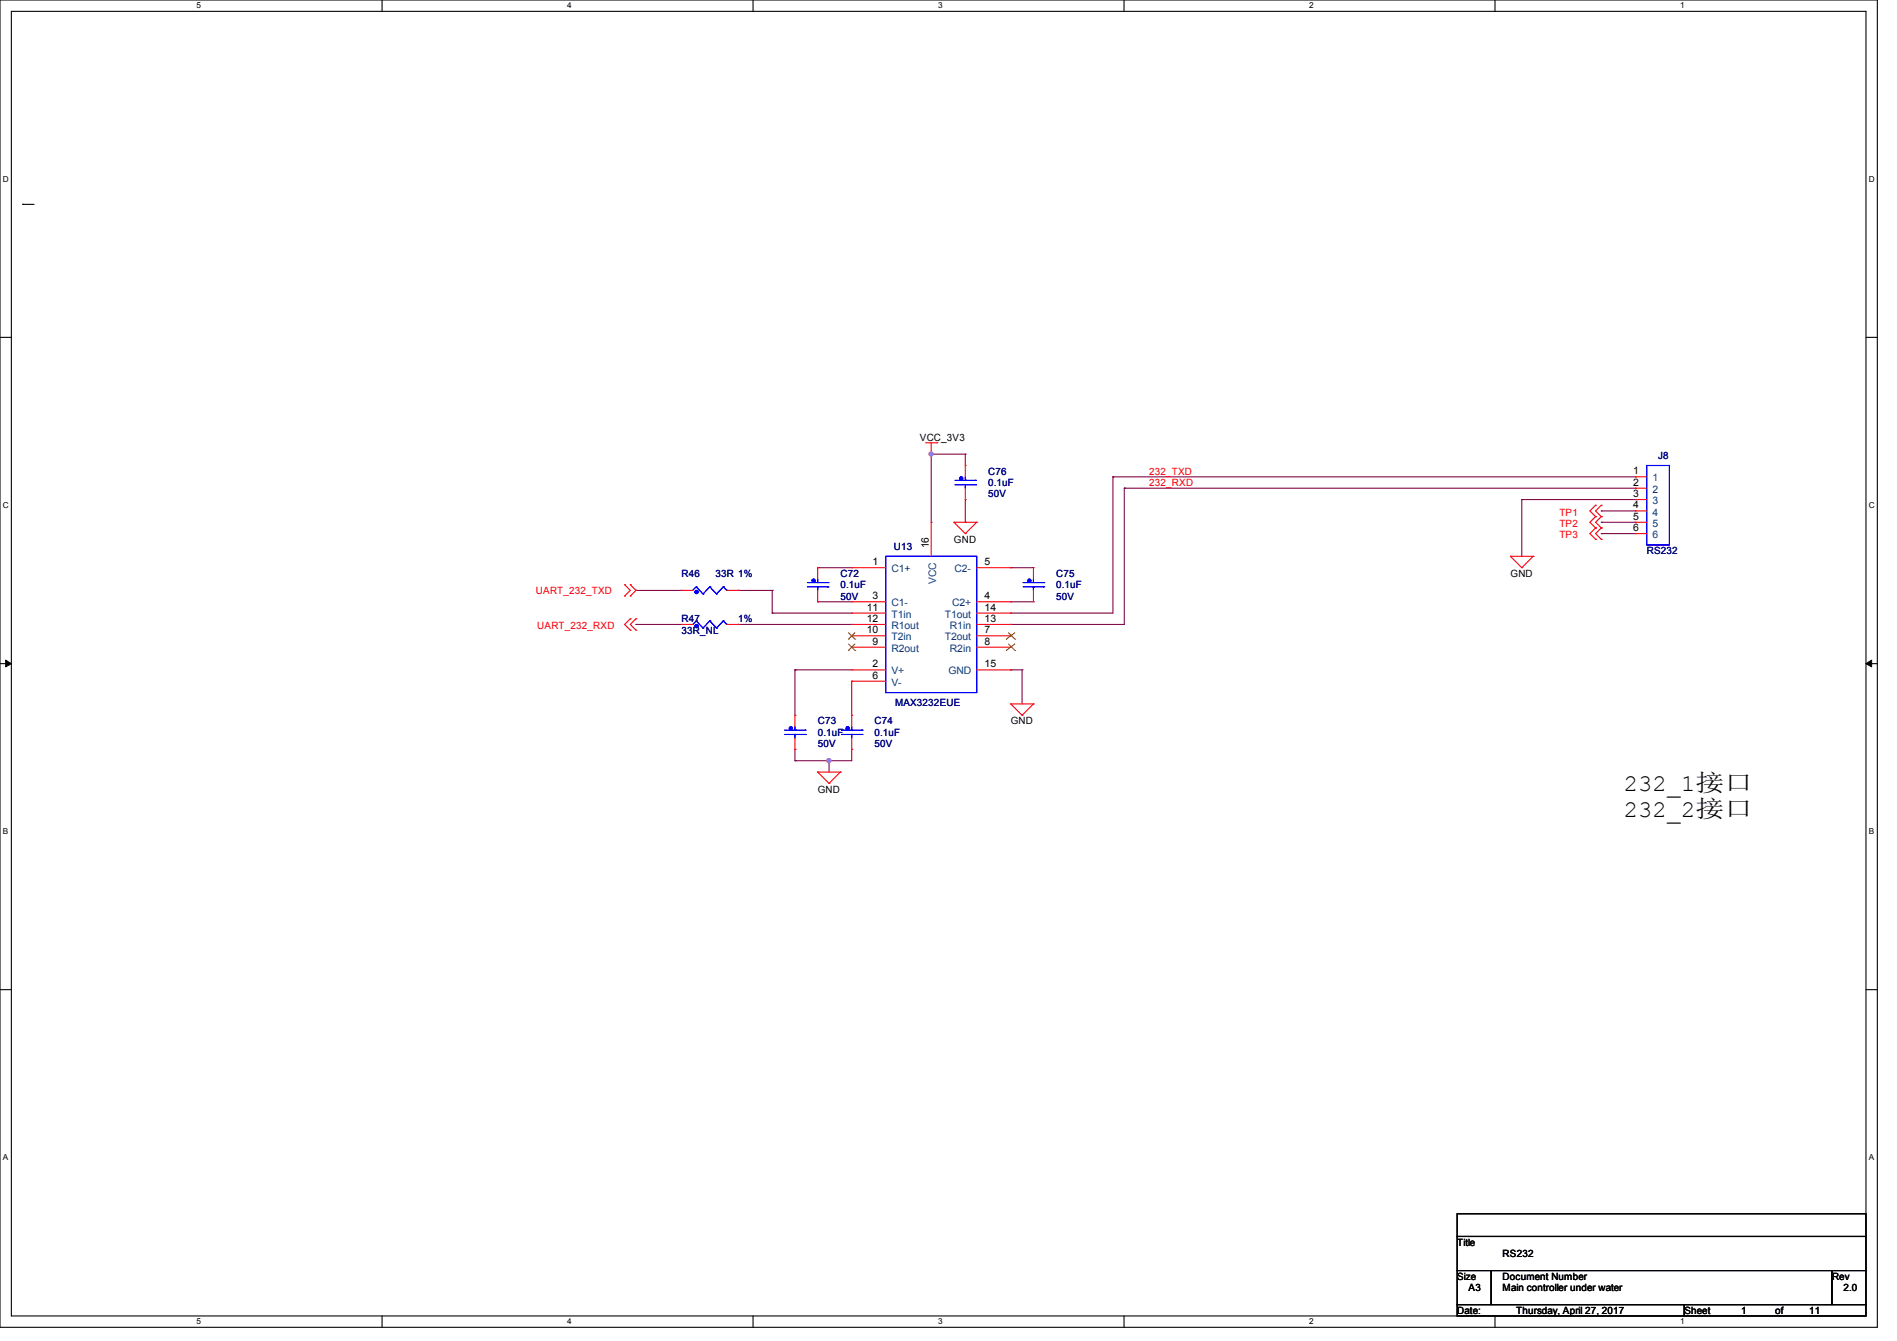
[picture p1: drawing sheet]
<svg xmlns="http://www.w3.org/2000/svg" width="297mm" height="210mm" viewBox="0 0 297 210" stroke-linecap="round" stroke-linejoin="round" font-family="sans-serif">
<path d="M0 0h293.9v207.9h-293.9zM1.8 1.8h290.3v204.3h-290.3z" fill="none" stroke="#000" stroke-width=".17"/>
<g fill="#fff">
<path d="M30.8 .2h.7v1.4h-.7z"/>
<path d="M30.8 206.2h.7v1.4h-.7z"/>
</g>
<path d="M59.8 0v1.8M59.8 206.1v1.8" fill="none" stroke="#000" stroke-width=".17"/>
<g fill="#fff">
<path d="M88.8 .2h.7v1.4h-.7z"/>
<path d="M88.8 206.2h.7v1.4h-.7z"/>
</g>
<path d="M117.9 0v1.8M117.9 206.1v1.8" fill="none" stroke="#000" stroke-width=".17"/>
<g fill="#fff">
<path d="M146.9 .2h.7v1.4h-.7z"/>
<path d="M146.9 206.2h.7v1.4h-.7z"/>
</g>
<path d="M176 0v1.8M176 206.1v1.8" fill="none" stroke="#000" stroke-width=".17"/>
<g fill="#fff">
<path d="M205 .2h.7v1.4h-.7z"/>
<path d="M205 206.2h.7v1.4h-.7z"/>
</g>
<path d="M234.1 0v1.8M234.1 206.1v1.8" fill="none" stroke="#000" stroke-width=".17"/>
<g fill="#fff">
<path d="M263.1 .2h.6v1.4h-.6z"/>
<path d="M263.1 206.2h.6v1.4h-.6z"/>
<path d="M.5 27.3h.9v1.4h-.9z"/>
<path d="M292.6 27.3h.9v1.4h-.9z"/>
<path d="M.5 78.4h.9v1.4h-.9z"/>
<path d="M292.6 78.4h.9v1.4h-.9z"/>
</g>
<path d="M0 52.8h1.8M292.1 52.8h1.8" fill="none" stroke="#000" stroke-width=".17"/>
<g fill="#fff">
<path d="M.5 129.5h.8v1.4h-.8z"/>
<path d="M292.6 129.5h.8v1.4h-.8z"/>
</g>
<path d="M0 103.9h1.8M292.1 103.9h1.8" fill="none" stroke="#000" stroke-width=".17"/>
<path d="M.9 103.4l.9 .5-.9 .5zM292.1 103.9l.9-.5v1z" fill="#000" stroke="#000" stroke-width=".16"/>
<g fill="#fff">
<path d="M.5 180.5h.8v1.4h-.8z"/>
<path d="M292.6 180.5h.8v1.4h-.8z"/>
</g>
<path d="M3.6 32h.1M3.6 32h1.7M0 155h1.8M292.1 155h1.8M228.1 190.1h64v3.5h-64zM228.1 193.6h64v5.4h-64zM228.1 199h5.4v5.3h-5.4zM233.5 199h53.3v5.3h-53.3zM286.8 199h5.3v5.3h-5.3zM228.1 204.3h35.6v1.8h-35.6zM263.7 204.3h28.4v1.8h-28.4z" fill="none" stroke="#000" stroke-width=".17"/>
<g fill="none" stroke="#800040" stroke-width=".17">
<path d="M145.8 71.1h.1M145.8 71.1h5.3M145.8 71.1v10.7M151.1 71.1h.1M151.1 71.1v1.8M151.1 78.2v3.6M174.2 74.7h.1M174.2 74.7v21.3h-16M174.2 74.7h81.8M176 76.5h.1M176 76.5v21.3h-17.8M176 76.5h80"/>
<path d="M238.3 78.2h.1M238.3 78.2h17.7M238.3 78.2v8.9M99.6 97.8h.1M99.6 92.5h.1M99.6 97.8h7.1M99.6 92.5h7.1M115.6 97.8h.1M115.6 92.5h.1M115.6 97.8h17.7M115.6 92.5h5.3M120.9 92.5h.1"/>
<path d="M120.9 96h.1M120.9 92.5v3.5M120.9 96h12.4M128 88.9h.1M128 94.2h.1M128 88.9h5.3M128 94.2h5.3M151.1 81.8h.1M158.2 88.9h.1M158.2 94.2h.1M158.2 96h.1M158.2 97.8h.1"/>
<path d="M158.2 88.9h3.6M158.2 94.2h3.6M250.7 80h.1M250.7 81.8h.1M250.7 83.6h.1M250.7 80h5.3M250.7 81.8h5.3M250.7 83.6h5.3M124.5 104.9h.1M124.5 117.3h.1M124.5 119.1h.1M124.5 104.9h8.8"/>
<path d="M124.5 104.9v7.1M124.5 117.3v1.8M129.8 119.1h.1M129.8 119.1v1.8M133.3 106.7h.1M133.3 117.3h.1M133.3 106.7v5.3M133.3 117.3v1.8h-8.8M158.2 104.9h.1M158.2 104.9h1.8M160 104.9h.1M160 104.9v5.3"/>
</g>
<g fill="#f0f" stroke="#f0f" stroke-width=".17">
<circle cx="129.8" cy="119.1" r=".32"/>
<circle cx="145.8" cy="71.1" r=".32"/>
</g>
<g fill="none" stroke="#f00" stroke-width=".17">
<path d="M144.9 69.3h1.8M145.8 71.1h.1M145.8 69.3v1.8M146.7 69.3h.1M151.1 72.9h.1M151.1 78.2h.1M151.1 72.9v1.8M151.1 76.5v1.7M249.8 79.1h.1M249.8 79.1l-.9 .9 .9 .9M250.7 79.1h.1M250.7 79.1l-.9 .9 .9 .9"/>
<path d="M256 74.7h.1M256 76.5h.1M256 78.2h.1M256 74.7h1.8M256 76.5h1.8M256 78.2h1.8M97.8 93.3h.1M97.8 91.6h.1M97.8 91.6l.9 .9-.9 .8M98.7 91.6h.1M98.7 93.3h.1M98.7 96.9h.1"/>
<path d="M98.7 98.7h.1M98.7 91.6l.9 .9-.9 .8M98.7 96.9l-.9 .9 .9 .9M99.6 96.9h.1M99.6 98.7h.1M99.6 96.9l-.9 .9 .9 .9M106.7 97.8h.1M106.7 92.5h.1M106.7 97.8h1.8M106.7 92.5h1.8M113.8 97.8h1.8M113.8 92.5h1.8"/>
<path d="M115.6 97.8h.1M115.6 92.5h.1M128 88.9h.1M128 94.2h.1M128 88.9v1.8M128 92.5v1.7M133.3 88.9h.1M133.3 94.2h.1M133.3 96h.1M133.3 97.8h.1M133.3 99.6h.1M133.3 97.8h5.4"/>
<path d="M133.3 88.9h5.4M133.3 94.2h5.4M133.3 96h5.4M133.3 99.6h5.4M145.8 81.8h.1M145.8 81.8v5.3M149.4 81.8h.1M149.4 81.8h3.5M149.4 81.8l1.7 1.8M151.1 83.6h.1M152.9 81.8h.1M152.9 81.8l-1.8 1.8"/>
<path d="M152.9 97.8h5.3M152.9 88.9h5.3M152.9 94.2h5.3M152.9 96h5.3M152.9 99.6h5.3M158.2 99.6h.1M158.2 97.8h.1M158.2 96h.1M158.2 94.2h.1M158.2 88.9h.1M161.8 88.9h.1M161.8 94.2h.1"/>
<path d="M161.8 88.9v1.8M161.8 92.5v1.7M236.5 87.1h.1M236.5 87.1h3.5M236.5 87.1l1.8 1.8M238.3 88.9h.1M240 87.1h.1M240 87.1l-1.7 1.8M249.8 80.9h.1M249.8 82.7h.1M249.8 84.5h.1M249.8 80.9l-.9 .9 .9 .9"/>
<path d="M249.8 82.7l-.9 .9 .9 .9M250.7 80.9h.1M250.7 82.7h.1M250.7 84.5h.1M250.7 80.9l-.9 .9 .9 .9M250.7 82.7l-.9 .9 .9 .9M256 80h.1M256 81.8h.1M256 83.6h.1M256 81.8h1.8M256 80h1.8M256 83.6h1.8"/>
<path d="M124.5 112h.1M124.5 117.3h.1M124.5 112v1.8M124.5 115.6v1.7M133.3 112h.1M133.3 117.3h.1M133.3 104.9h.1M133.3 101.3h.1M133.3 106.7h.1M133.3 112v1.8M133.3 115.6v1.7M133.3 104.9h5.4"/>
<path d="M133.3 101.3h5.4M133.3 106.7h5.4M152.9 104.9h5.3M152.9 101.3h5.3M158.2 110.2h.1M158.2 104.9h.1M158.2 101.3h.1M158.2 110.2h3.6M158.2 110.2l1.8 1.8M160 112h.1M161.8 110.2h.1M161.8 110.2l-1.8 1.8"/>
<path d="M128 120.9h.1M128 120.9h3.6M128 120.9l1.8 1.8M129.8 122.7h.1M131.6 120.9h.1M131.6 120.9l-1.8 1.8"/>
</g>
<g fill="none" stroke="#00f" stroke-width=".17">
<path d="M149.5 75.9h3.2M149.5 75.2h3.2M151.1 75.9h.1M151.1 75.2h.1M151.1 74.7v.5M151.1 75.9v.6M152.7 75.9h.1M152.7 75.2h.1M257.8 72.9h3.6v12.4h-3.6zM109 97.2h.1M109 91.9h.1M109 97.2l-.5 .6"/>
<path d="M109 97.2l1.1 1.1M109 91.9l-.5 .6M109 91.9l1.1 1.1M110.1 98.3h.1M110.1 93h.1M111.1 97.2h.1M111.1 91.9h.1M111.1 97.2l-1 1.1M111.1 97.2l1.1 1.1M111.1 91.9l-1 1.1M111.1 91.9l1.1 1.1M112.2 98.3h.1"/>
<path d="M112.2 93h.1M113.2 97.2h.1M113.2 91.9h.1M113.2 97.2l-1 1.1M113.2 97.2l.6 .6M113.2 91.9l-1 1.1M113.2 91.9l.6 .6M113.8 97.8h.1M113.8 92.5h.1M126.4 91.9h3.2M126.4 91.2h3.2M128 91.9h.1"/>
<path d="M128 91.2h.1M128 90.7v.5M128 91.9v.6M129.6 91.9h.1M129.6 91.2h.1M138.7 87.1h14.2v21.4h-14.2zM160.2 91.9h3.2M160.2 91.2h3.2M161.8 91.9h.1M161.8 91.2h.1M161.8 90.7v.5M161.8 91.9v.6"/>
<path d="M163.4 91.9h.1M163.4 91.2h.1M122.9 115h3.2M122.9 114.3h3.2M124.5 115h.1M124.5 114.3h.1M124.5 113.8v.5M124.5 115v.6M126.1 115h.1M126.1 114.3h.1M131.7 115h3.3M131.7 114.3h3.3"/>
<path d="M133.3 115h.1M133.3 114.3h.1M133.3 113.8v.5M133.3 115v.6M135 115h.1M135 114.3h.1"/>
</g>
<g fill="#00f" stroke="#00f" stroke-width=".17">
<circle cx="132.7" cy="114" r=".25"/>
<circle cx="123.8" cy="114" r=".25"/>
<circle cx="127.4" cy="90.9" r=".25"/>
<circle cx="161.2" cy="90.9" r=".25"/>
<circle cx="150.5" cy="74.9" r=".25"/>
<circle cx="109.1" cy="98" r=".25"/>
<circle cx="109.1" cy="92.7" r=".25"/>
</g>
<g fill="none" stroke="#804000" stroke-width=".16">
<path d="M132.8 99.1l1.1 1M133.9 99.1l-1.1 1M157.9 99.1l1 1M158.9 99.1l-1.4 1M132.8 100.1h.1M132.8 101.9h.1M132.8 100.8l1.1 1.1M133.9 100.1h.1M133.9 101.9h.1M133.9 100.8l-1.1 1.1M157.5 101.9h.1M157.5 100.1h.1"/>
<path d="M157.9 100.8l1 1.1M158.9 101.9h.1M158.9 100.1h.1M158.9 100.8l-1.4 1.1"/>
</g>
<g font-size="3.7">
<text x="254.3" y="123.9">232_1接口</text>
<text x="254.3" y="127.9">232_2接口</text>
</g>
<g font-size="1.6">
<text x="144" y="69">VCC_3V3</text>
<text x="255.7" y="74.3">1</text>
<text x="255.7" y="76.1">2</text>
<text x="255.7" y="77.9">3</text>
<text x="255.7" y="79.6">4</text>
<text x="255.7" y="81.4">5</text>
<text x="255.7" y="83.2">6</text>
<text x="136.6" y="88.5">1</text>
<text x="145.4" y="85.9" transform="rotate(-90 145.4 85.9)">16</text>
<text x="149.4" y="85">GND</text>
<text x="154.1" y="88.5">5</text>
<text x="135.7" y="95.6">11</text>
<text x="136.6" y="93.9">3</text>
<text x="154.1" y="95.6">14</text>
<text x="154.1" y="93.9">4</text>
<text x="236.5" y="90.3">GND</text>
<text x="135.7" y="97.4">12</text>
<text x="135.7" y="99.2">10</text>
<text x="136.6" y="101">9</text>
<text x="154.1" y="101">8</text>
<text x="154.1" y="99.2">7</text>
<text x="154.1" y="97.4">13</text>
<text x="136.6" y="104.5">2</text>
<text x="136.6" y="106.3">6</text>
<text x="154.1" y="104.5">15</text>
<text x="158.3" y="113.5">GND</text>
<text x="128" y="124.1">GND</text>
<text x="228.1" y="195.1">Title</text>
<text x="235.3" y="196.9">RS232</text>
<text x="228.1" y="200.4">Size</text>
<text x="229.9" y="202.2">A3</text>
<text x="235.3" y="200.4">Document Number</text>
<text x="235.3" y="202.2">Main controller under water</text>
<text x="286.8" y="200.4">Rev</text>
<text x="288.6" y="202.2">2.0</text>
<text x="228.1" y="205.7">Date:</text>
<text x="237.4" y="205.7">Thursday, April 27, 2017</text>
<text x="263.7" y="205.7">Sheet</text>
<text x="272.6" y="205.7">1</text>
<text x="277.9" y="205.7">of</text>
<text x="283.3" y="205.7">11</text>
</g>
<g font-size="1.6" fill="#000080">
<text x="259.6" y="71.8">J8</text>
<text x="154.7" y="74.3">C76</text>
<text x="154.7" y="76.1">0.1uF</text>
<text x="154.7" y="77.9">50V</text>
<text x="139.9" y="86.1">U13</text>
<text x="257.8" y="86.8">RS232</text>
<text x="106.7" y="90.3">R46</text>
<text x="112" y="90.3">33R 1%</text>
<text x="131.6" y="90.3">C72</text>
<text x="131.6" y="92.1">0.1uF</text>
<text x="131.6" y="93.9">50V</text>
<text x="165.4" y="90.3">C75</text>
<text x="165.4" y="92.1">0.1uF</text>
<text x="165.4" y="93.9">50V</text>
<text x="106.7" y="97.5">R47</text>
<text x="106.7" y="99.2">33R_NL</text>
<text x="115.6" y="97.5">1%</text>
<text x="128" y="113.5">C73</text>
<text x="136.9" y="113.5">C74</text>
<text x="140.1" y="110.6">MAX3232EUE</text>
<text x="128" y="115.2">0.1uF</text>
<text x="128" y="117">50V</text>
<text x="136.9" y="115.2">0.1uF</text>
<text x="136.9" y="117">50V</text>
</g>
<g font-size="1.6" fill="#f00">
<text x="179.9" y="74.3">232_TXD</text>
<text x="179.9" y="76.1">232_RXD</text>
<text x="244.2" y="80.7">TP1</text>
<text x="244.2" y="82.5">TP2</text>
<text x="244.2" y="84.3">TP3</text>
<text x="83.9" y="93">UART_232_TXD</text>
<text x="84.1" y="98.5">UART_232_RXD</text>
</g>
<g font-size="1.6" fill="#004080">
<text x="258.7" y="75.4">1</text>
<text x="258.7" y="77.2">2</text>
<text x="258.7" y="79">3</text>
<text x="258.7" y="80.7">4</text>
<text x="258.7" y="82.5">5</text>
<text x="139.6" y="89.6">C1+</text>
<text x="149.5" y="89.6">C2-</text>
<text x="258.7" y="84.3">6</text>
<text x="139.6" y="95">C1-</text>
<text x="146.6" y="91.5" transform="rotate(-90 146.6 91.5)">VCC</text>
<text x="149.1" y="95">C2+</text>
<text x="139.6" y="96.7">T1in</text>
<text x="139.6" y="98.5">R1out</text>
<text x="139.6" y="100.3">T2in</text>
<text x="147.9" y="100.3">T2out</text>
<text x="147.9" y="96.7">T1out</text>
<text x="148.7" y="98.5">R1in</text>
<text x="139.6" y="105.6">V+</text>
<text x="139.6" y="102.1">R2out</text>
<text x="139.6" y="107.4">V-</text>
<text x="148.5" y="105.6">GND</text>
<text x="148.7" y="102.1">R2in</text>
</g>
<g font-size="1.3">
<text x="30.8" y="1.3">5</text>
<text x="88.8" y="1.3">4</text>
<text x="146.9" y="1.3">3</text>
<text x="205" y="1.3">2</text>
<text x="263.1" y="1.3">1</text>
<text x=".5" y="28.4">D</text>
<text x="292.6" y="28.4">D</text>
<text x=".5" y="79.5">C</text>
<text x="292.6" y="79.5">C</text>
<text x=".5" y="130.6">B</text>
<text x="292.6" y="130.6">B</text>
<text x=".5" y="181.7">A</text>
<text x="292.6" y="181.7">A</text>
<text x="30.8" y="207.4">5</text>
<text x="88.8" y="207.4">4</text>
<text x="146.9" y="207.4">3</text>
<text x="205" y="207.4">2</text>
<text x="263.1" y="207.4">1</text>
</g>
</svg>
